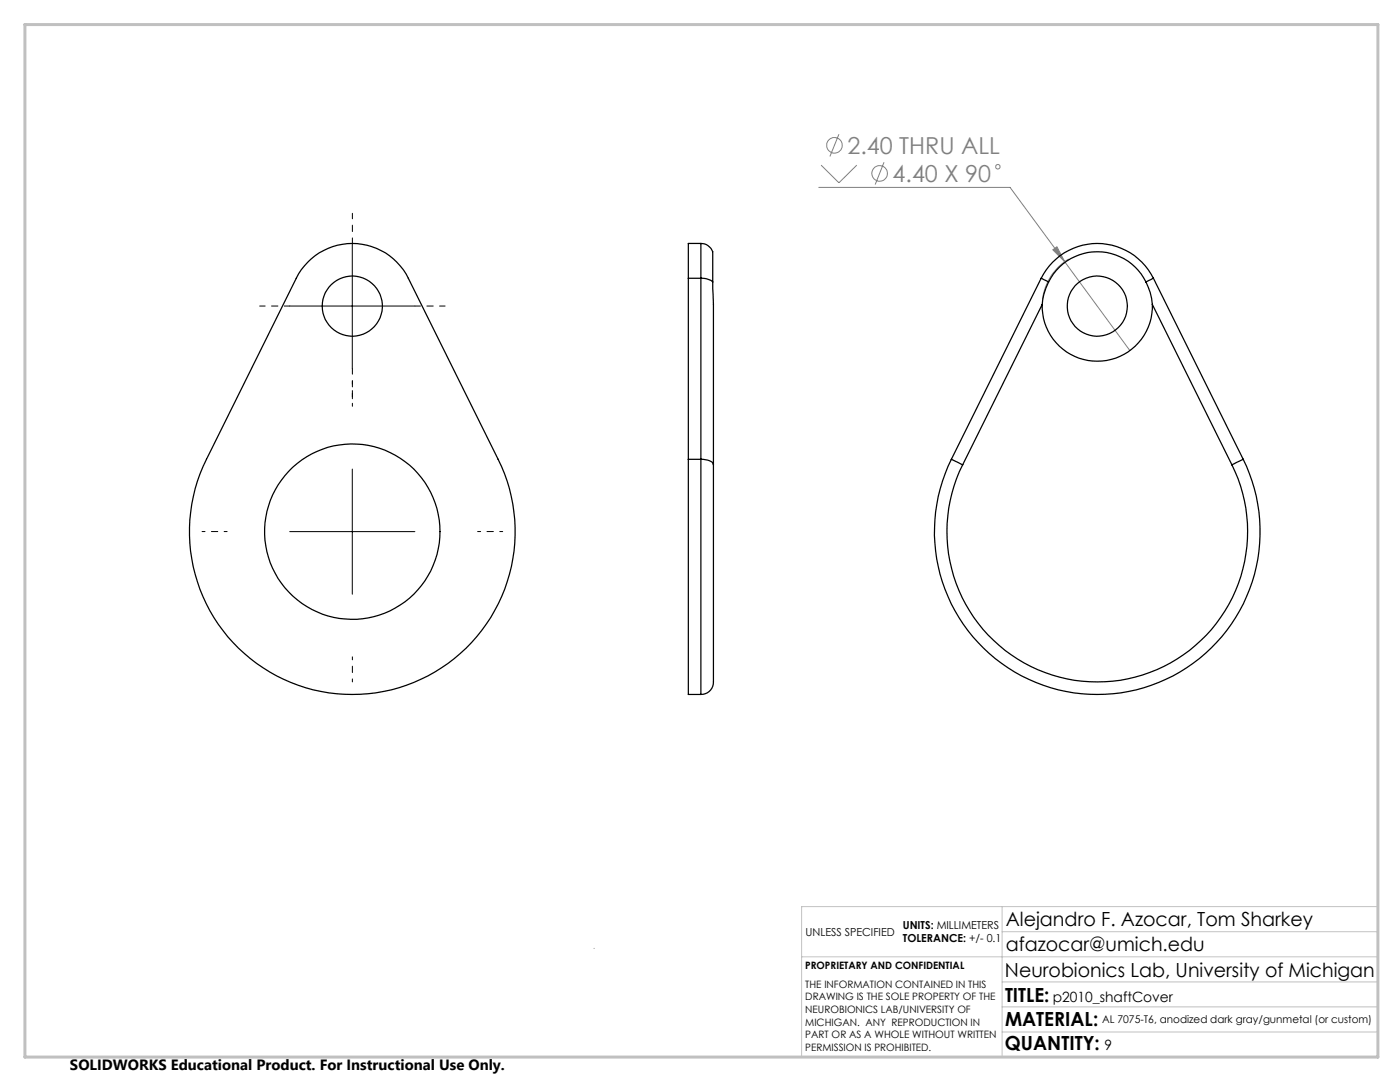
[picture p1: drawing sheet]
<svg xmlns="http://www.w3.org/2000/svg" width="279mm" height="216mm" viewBox="0 0 279 216" stroke-linecap="round" stroke-linejoin="round" font-family="sans-serif">
<g fill="none" stroke="#808080" stroke-width=".2">
<path d="M163.4 37.4h38.2l10.9 14.8M163.9 32.9l3.5 3.6 3.6-3.6M167.4 26.8l-1.8 4.4M176.4 32.4l-1.7 4.4M210.1 49.8l.8-.6 1.6 3zM212.5 52.2l13 17.8M213.3 51.7a10.8 10.8 0 0 0-5.2 8.1"/>
<circle cx="166.5" cy="29" r="1.55"/>
<circle cx="175.5" cy="34.6" r="1.55"/>
<circle cx="199.1" cy="33.3" r=".46"/>
</g>
<path d="M70.3 48.6v-6M57.8 61.1h-6M70.3 73.6v6M82.8 61.1h6" fill="none" stroke="#000" stroke-width=".2" stroke-dasharray="15.2 1.3 1.3 1.3" stroke-dashoffset="14.1"/>
<path d="M70.3 81.1v-5M45.3 106.1h-5M95.3 106.1h5M70.3 131.1v5" fill="none" stroke="#000" stroke-width=".2" stroke-dasharray="15.2 1.3 1.3 1.3" stroke-dashoffset="14.6"/>
<path d="M70.3 48.6v25M57.8 61.1h25M70.3 93.6v25M57.8 106.1h25" fill="none" stroke="#000" stroke-width=".2"/>
<path d="M118.6 189.2v.1M160 190.9h115M200 185.9h75M200 180.9v30M200 195.9h75M275 180.9h-115v30M200 205.9h75M200 200.9h75" fill="none" stroke="#c0c0c0" stroke-width=".2"/>
<path d="M5 4.9h270v206h-270z" fill="none" stroke="#c0c0c0" stroke-width=".6"/>
<path d="M210.1 49.8l.8-.6 1.6 3z" fill="#808080"/>
<g fill="none" stroke="#000" stroke-width=".25">
<path d="M61.4 52.3a12.5 12.5 0 0 1 20.1 3.2l17.9 36.2a32.5 32.5 0 0 1-29.1 46.9 32.5 32.5 0 0 1-29.1-46.9l17.9-36.2a10.9 10.9 0 0 1 2.3-3.2zM137.4 55.5h2.5M137.4 55.5v36.2M139.9 48.6a2.4 2.4 0 0 1 2.3 3v4.7M139.9 55.5a3.4 3.4 0 0 1 2.3 .8M139.9 48.6h-2.5v6.9M139.9 48.6v6.9M139.9 55.5v36.2M142.2 56.3l.2 4.4v32M207.8 55.5l1.5 .8M207.8 55.5a12.5 12.5 0 0 1 11.2-6.9 12.5 12.5 0 0 1 11.2 6.9M207.8 55.5l-17.9 36.2"/>
<path d="M209.3 56.3a11.1 11.1 0 0 0-1.3 4.4M209.3 56.3a10.8 10.8 0 0 1 9.7-6.1 10.8 10.8 0 0 1 9.7 6.1M228.7 56.3a11.5 11.5 0 0 1 1.3 4.4M230.2 55.5l-1.5 .8M230.2 55.5l17.9 36.2M208 60.7a11 11 0 0 0 11 11.4 11 11 0 0 0 11-11.4M208 60.7l-15.9 32M230 60.7l15.9 32M137.4 91.7v46.9h2.5M137.4 91.7h2.5M139.9 91.7a2.66 2.66 0 0 1 2.4 .9l.1 .1M139.9 91.7v46.9"/>
<path d="M142.4 92.7v42.8a2.6 2.6 0 0 1-2.5 3.1M189.9 91.7l2.2 1M189.9 91.7a32.5 32.5 0 0 0 29.1 46.9 32.5 32.5 0 0 0 29.1-46.9M192.1 92.7a30 30 0 0 0 26.9 43.4 30 30 0 0 0 26.9-43.4M248.1 91.7l-2.2 1"/>
<circle cx="70.3" cy="61.1" r="6"/>
<circle cx="219" cy="61.1" r="6"/>
<circle cx="70.3" cy="106.1" r="17.5"/>
</g>
<g font-size="4.7" fill="#808080">
<text x="169.1" y="30.7">2.40 THRU ALL</text>
<text x="178.1" y="36.3">4.40 X 90</text>
</g>
<g font-size="3.9">
<text x="200.7" y="184.8">Alejandro F. Azocar, Tom Sharkey</text>
<text x="200.7" y="189.8">afazocar@umich.edu</text>
<text x="200.6" y="194.9">Neurobionics Lab, University of Michigan</text>
<text x="200.6" y="199.8">TITLE:</text>
<text x="200.6" y="209.5">QUANTITY:</text>
<text x="200.6" y="204.6">MATERIAL:</text>
</g>
<text font-size="3" x="14" y="213.5">SOLIDWORKS Educational Product. For Instructional Use Only.</text>
<g font-size="2.8">
<text x="210.1" y="199.8">p2010_shaftCover</text>
<text x="220.4" y="209.5">9</text>
</g>
<g font-size="2.2">
<text x="180.2" y="185.3">UNITS: MILLIMETERS</text>
<text x="160.8" y="186.8">UNLESS SPECIFIED</text>
<text x="180.2" y="188">TOLERANCE: +/- 0.1</text>
</g>
<text font-size="2.1" x="220" y="204.1">AL 7075-T6, anodized dark gray/gunmetal (or custom)</text>
<g font-size="2">
<text x="160.7" y="193.4">PROPRIETARY AND CONFIDENTIAL</text>
<text x="160.7" y="197.1">THE INFORMATION CONTAINED IN THIS</text>
<text x="160.7" y="199.6">DRAWING IS THE SOLE PROPERTY OF THE</text>
<text x="160.7" y="202.1">NEUROBIONICS LAB/UNIVERSITY OF</text>
<text x="160.7" y="204.6">MICHIGAN. ANY REPRODUCTION IN</text>
<text x="160.7" y="207.2">PART OR AS A WHOLE WITHOUT WRITTEN</text>
<text x="160.7" y="209.7">PERMISSION IS PROHIBITED.</text>
</g>
</svg>
